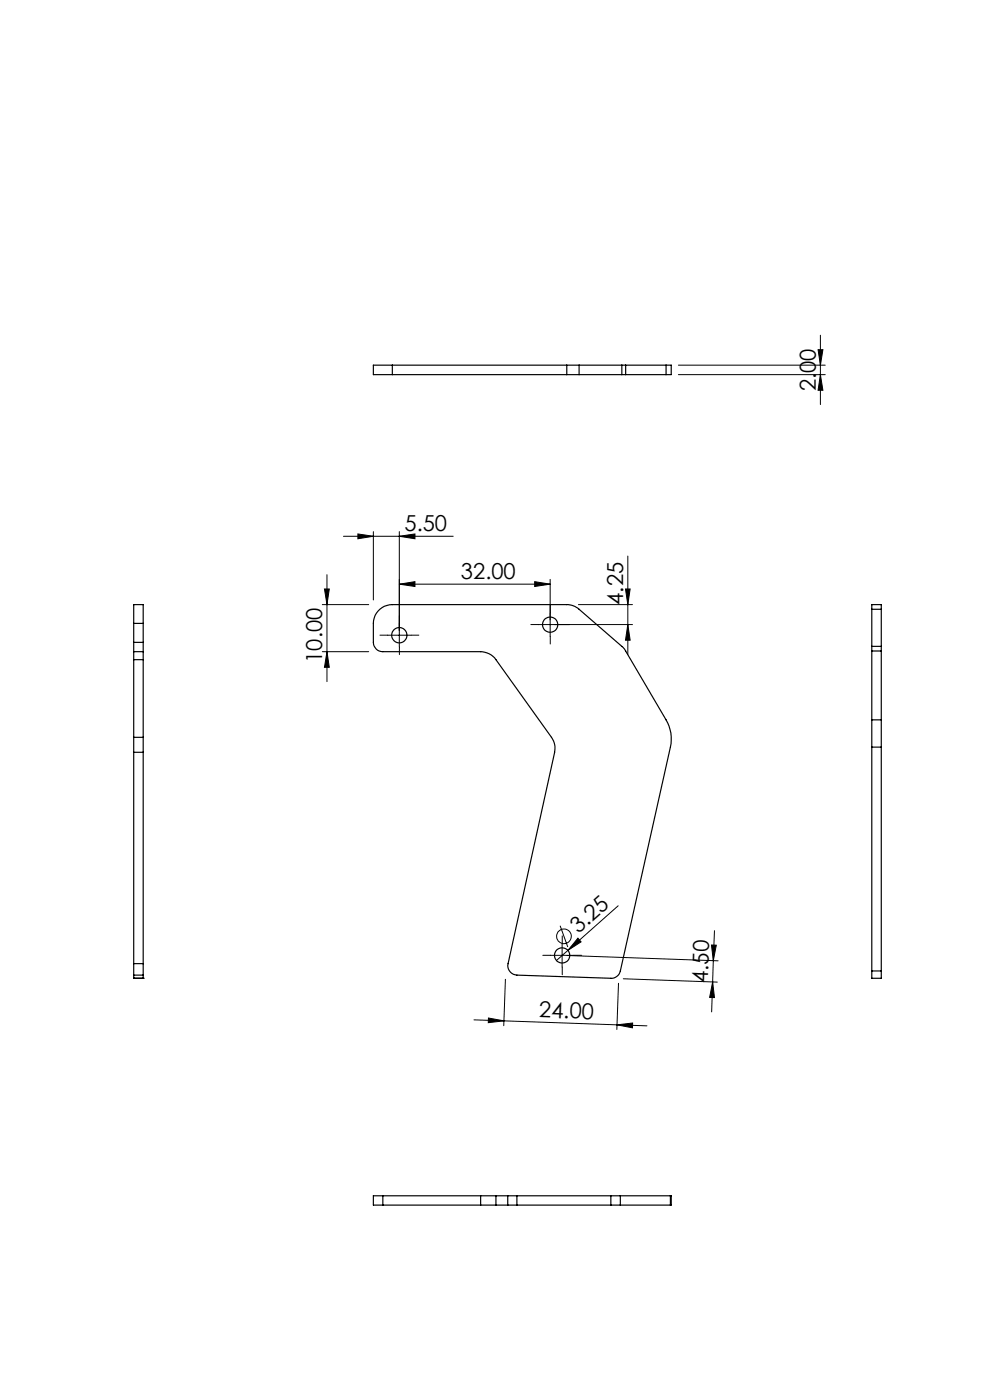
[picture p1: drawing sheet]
<svg xmlns="http://www.w3.org/2000/svg" width="210mm" height="297mm" viewBox="0 0 210 297" stroke-linecap="round" stroke-linejoin="round" font-family="sans-serif">
<g fill="none" stroke="#000" stroke-width=".21">
<path d="M143.9 77.5h31.1M143.9 79.5h31.1M173.5 74.2h1.1l-.6 3.3zM174 71.1v14.7M174 79.5l.6 3.3h-1.1zM72.8 113.8h23.3M75.9 113.3l3.3 .5-3.3 .5zM79.2 112.8v14.5M84.7 113.8l3.3-.5v1zM84.7 112.8v24.5M133.2 118v20.8M68.4 128.3h9.8"/>
<path d="M68.4 138.3h9.8M68.8 125h1.1l-.5 3.3zM69.4 121.9v22.7M69.4 138.3l.5 3.3h-1.1zM82.2 134.8h5M84.7 123.9l3.3-.5v1zM84.7 123.9h32M113.4 123.4l3.3 .5-3.3 .5zM114.2 132.5h20M116.7 122.9v12.1M122.7 128.3h11.5M132.7 125h1l-.5 3.3z"/>
<path d="M133.2 132.5l.5 3.3h-1zM118.8 196.4l1.6 4.5M122.6 199l.7 .8-2.8 1.8zM131.1 192.2l-13.1 11.6M151.6 197.4l-.3 6.4M100.5 216.4l6.4 .2M103.6 216l3.3 .6-3.3 .4zM106.9 216.6l24 .8M107.2 207.7l-.3 9.9M116.7 202.7h5M119.2 200.2v5M120.3 202.7l32 1.1"/>
<path d="M130.9 217.4l6.3 .2M130.9 217.4l3.3-.4v1zM131.2 208.6l-.4 9.8M132.2 207.6l20 .7M150.9 200.5h1l-.6 3.3zM151.2 208.3l.4 3.3h-1.1zM151.3 203.8l-.3 10.9"/>
<circle cx="119.6" cy="198.6" r="1.55"/>
</g>
<path d="M82.2 134.7h-1.6M84.7 132.2v-1.6M84.7 137.2v1.7M87.2 134.7h1.6M114.2 132.5h-1.6M116.7 130v-1.6M116.7 135v1.6M119.2 132.5h1.6M116.8 202.7h-1.7M119.3 200.2v-1.7M119.3 205.2v1.6M121.8 202.7h1.6" fill="none" stroke="#000" stroke-width=".21" stroke-dasharray="15.2 1.3 1.3 1.3"/>
<g fill="#000">
<path d="M122.6 199l.7 .8-2.8 1.8z"/>
<path d="M84.7 113.8l3.3-.5v1zM75.9 113.3l3.3 .5-3.3 .5z"/>
<path d="M68.8 125h1.1l-.5 3.3zM69.4 138.3l.5 3.3h-1.1zM173.5 74.2h1.1l-.6 3.3zM174 79.5l.6 3.3h-1.1z"/>
<path d="M84.7 123.9l3.3-.5v1zM113.4 123.4l3.3 .5-3.3 .5z"/>
<path d="M133.2 132.5l.5 3.3h-1zM132.7 125h1l-.5 3.3z"/>
<path d="M103.6 216l3.3 .6-3.3 .4zM130.9 217.4l3.3-.4v1z"/>
<path d="M150.9 200.5h1l-.6 3.3zM151.2 208.3l.4 3.3h-1.1z"/>
</g>
<g fill="none" stroke="#000" stroke-width=".25">
<path d="M83.2 77.5h-4v2h4M83.2 77.5v2M83.2 77.5h37M83.2 79.5h37M120.2 77.5h2.6M120.2 79.5h2.6M120.2 77.5v2M122.8 77.5h9.1M122.8 79.5h9.1M122.8 77.5v2M131.9 79.5h.8M131.9 77.5h.8"/>
<path d="M131.9 77.5v2M132.7 77.5h8.6M132.7 79.5h8.6M132.7 77.5v2M141.3 77.5h1.1v2h-1.1M141.3 77.5v2M28.4 132.3v-4h2v4M28.4 136.3v2M28.4 138.3v1.6M28.4 138.3h2M28.4 132.3h2M28.4 136.3h2"/>
<path d="M28.4 132.3v4M28.4 139.9v16.5M28.4 139.9h2M30.4 136.3v2M30.4 138.3v1.6M30.4 132.3v4M30.4 139.9v16.5M80.6 129.3a3.8 3.8 0 0 1 2.6-1h37a3.9 3.9 0 0 1 2.6 1l9.7 8.4 8.8 15a7.8 7.8 0 0 1 .9 5.8l-10.6 47.5a1.97 1.97 0 0 1-2 1.5l-20-.6a2.01 2.01 0 0 1-1.8-2.5l9.9-44.8a4 4 0 0 0-.7-3.2l-11.8-16.5a4 4 0 0 0-3.2-1.6h-20.8a1.99 1.99 0 0 1-2-2v-4.6a3.8 3.8 0 0 1 1.4-2.4zM184.9 137.1v1M184.9 129.3v-1h2v1M184.9 129.3v7.8M184.9 138.1v14.6"/>
<path d="M184.9 138.1h2M184.9 137.1h2M184.9 129.3h2M186.9 137.1v1M186.9 129.3v7.8M186.9 138.1v14.6M28.4 156.4v3.2M28.4 159.6v44.8M28.4 156.4h2M28.4 159.6h2M30.4 156.4v3.2M30.4 159.6v44.8"/>
<path d="M184.9 152.7v5.8M184.9 152.7h2M184.9 158.5h2M184.9 158.5v47.5M186.9 152.7v5.8M186.9 158.5v47.5M28.4 204.4v2.5M28.4 207.5h.1M28.4 207.5h2M28.4 206.9v.6M28.4 206.9h2M28.4 204.4h2"/>
<path d="M30.4 204.4v2.5M30.4 207.5h.1M30.4 206.9v.6M184.9 206v1.5h2v-1.5M184.9 206h2M81.2 253.7h-2v2h2M81.2 253.7h20.8M81.2 255.7h20.8M81.2 253.7v2M102 253.7h3.2M102 255.7h3.2M102 253.7v2"/>
<path d="M105.2 253.7h2.5M105.2 255.7h2.5M105.2 253.7v2M107.7 253.7h1.9M107.7 255.7h1.9M107.7 253.7v2M109.6 253.7v2M109.6 253.7h20M109.6 255.7h20M129.6 255.7h2M129.6 253.7h2M129.6 253.7v2"/>
<path d="M131.6 253.7v2M131.6 253.7h10.6M131.6 255.7h10.6M142.2 253.7h.2v2h-.2M142.2 253.7v2"/>
<circle cx="84.7" cy="134.8" r="1.63"/>
<circle cx="116.7" cy="132.5" r="1.62"/>
<circle cx="119.2" cy="202.7" r="1.62"/>
</g>
<g font-size="4.7">
<text x="173" y="83" transform="rotate(-90 173 83)">2.00</text>
<text x="85.8" y="112.7">5.50</text>
<text x="97.8" y="122.9">32.00</text>
<text x="132.2" y="128.3" transform="rotate(-90 132.2 128.3)">4.25</text>
<text x="68.4" y="140.6" transform="rotate(-90 68.4 140.6)">10.00</text>
<text x="122.7" y="198.2" transform="rotate(-41 122.7 198.2)">3.25</text>
<text x="150.2" y="208.5" transform="rotate(-88 150.2 208.5)">4.50</text>
<text x="114.3" y="215.8" transform="rotate(2 114.3 215.8)">24.00</text>
</g>
</svg>
